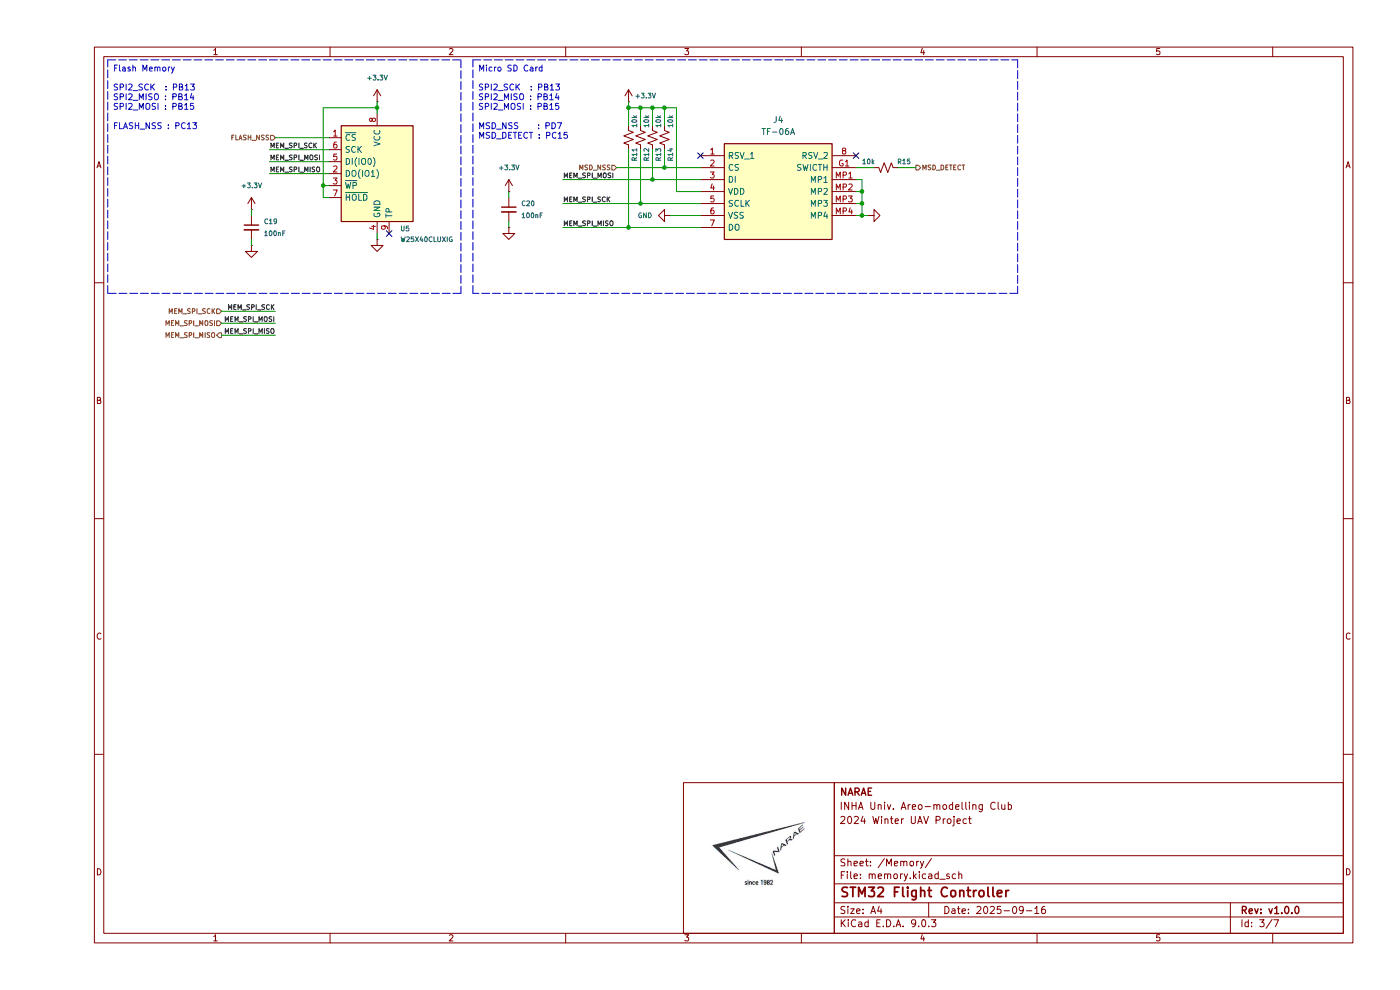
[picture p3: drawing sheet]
(kicad_sch
 (version 20250114)
 (generator "eeschema")
 (generator_version "9.0")
 (paper "A4")
 (title_block
  (title "STM32 Flight Controller")
  (date "2025-09-16")
  (rev "v1.0.0")
  (company "NARAE")
  (comment 1 "INHA Univ. Areo-modelling Club")
  (comment 2 "2024 Winter UAV Project "))
 (lib_symbols
  (symbol "+3.3V_4"
   (power)
   (pin_numbers (hide yes))
   (pin_names
    (offset 0) (hide yes)) (exclude_from_sim no) (in_bom yes) (on_board yes)
   (property "Reference" "#PWR" (at 0 -3.81 0) (effects (font (size 1.27 1.27)) (hide yes)))
   (property "Value" "+3.3V" (at 0 3.556 0) (effects (font (size 1.27 1.27))))
   (property "Footprint" "" (at 0 0 0) (effects (font (size 1.27 1.27)) (hide yes)))
   (property "Datasheet" "" (at 0 0 0) (effects (font (size 1.27 1.27)) (hide yes)))
   (property "Description" "Power symbol creates a global label with name \"+3.3V\"" (at 0 0 0) (effects (font (size 1.27 1.27)) (hide yes)))
   (symbol "+3.3V_4_0_1"
    (polyline (pts (xy -0.762 1.27) (xy 0 2.54)) (stroke (width 0) (type default)) (fill (type none)))
    (polyline (pts (xy 0 2.54) (xy 0.762 1.27)) (stroke (width 0) (type default)) (fill (type none)))
    (polyline (pts (xy 0 0) (xy 0 2.54)) (stroke (width 0) (type default)) (fill (type none))))
   (symbol "+3.3V_4_1_1"
    (pin power_in line (at 0 0 90) (length 0) (name "~" (effects (font (size 1.27 1.27)))) (number "1" (effects (font (size 1.27 1.27))))))
   (embedded_fonts no))
  (symbol "Device:C_Small"
   (pin_numbers (hide yes))
   (pin_names
    (offset 0.254) (hide yes)) (exclude_from_sim no) (in_bom yes) (on_board yes)
   (property "Reference" "C" (at 0.254 1.778 0) (effects (font (size 1.27 1.27)) (justify left)))
   (property "Value" "C_Small" (at 0.254 -2.032 0) (effects (font (size 1.27 1.27)) (justify left)))
   (property "Footprint" "" (at 0 0 0) (effects (font (size 1.27 1.27)) (hide yes)))
   (property "Datasheet" "~" (at 0 0 0) (effects (font (size 1.27 1.27)) (hide yes)))
   (property "Description" "Unpolarized capacitor, small symbol" (at 0 0 0) (effects (font (size 1.27 1.27)) (hide yes)))
   (symbol "C_Small_0_1"
    (polyline (pts (xy -1.524 0.508) (xy 1.524 0.508)) (stroke (width 0.3048) (type default)) (fill (type none)))
    (polyline (pts (xy -1.524 -0.508) (xy 1.524 -0.508)) (stroke (width 0.3302) (type default)) (fill (type none))))
   (symbol "C_Small_1_1"
    (pin passive line (at 0 2.54 270) (length 2.032) (name "~" (effects (font (size 1.27 1.27)))) (number "1" (effects (font (size 1.27 1.27)))))
    (pin passive line (at 0 -2.54 90) (length 2.032) (name "~" (effects (font (size 1.27 1.27)))) (number "2" (effects (font (size 1.27 1.27))))))
   (embedded_fonts no))
  (symbol "Device:R_Small_US"
   (pin_numbers (hide yes))
   (pin_names
    (offset 0.254) (hide yes)) (exclude_from_sim no) (in_bom yes) (on_board yes)
   (property "Reference" "R" (at 0.762 0.508 0) (effects (font (size 1.27 1.27)) (justify left)))
   (property "Value" "R_Small_US" (at 0.762 -1.016 0) (effects (font (size 1.27 1.27)) (justify left)))
   (property "Footprint" "" (at 0 0 0) (effects (font (size 1.27 1.27)) (hide yes)))
   (property "Datasheet" "~" (at 0 0 0) (effects (font (size 1.27 1.27)) (hide yes)))
   (property "Description" "Resistor, small US symbol" (at 0 0 0) (effects (font (size 1.27 1.27)) (hide yes)))
   (symbol "R_Small_US_1_1"
    (polyline (pts (xy 0 1.524) (xy 1.016 1.143) (xy 0 0.762) (xy -1.016 0.381) (xy 0 0)) (stroke (width 0) (type default)) (fill (type none)))
    (polyline (pts (xy 0 0) (xy 1.016 -0.381) (xy 0 -0.762) (xy -1.016 -1.143) (xy 0 -1.524)) (stroke (width 0) (type default)) (fill (type none)))
    (pin passive line (at 0 2.54 270) (length 1.016) (name "~" (effects (font (size 1.27 1.27)))) (number "1" (effects (font (size 1.27 1.27)))))
    (pin passive line (at 0 -2.54 90) (length 1.016) (name "~" (effects (font (size 1.27 1.27)))) (number "2" (effects (font (size 1.27 1.27))))))
   (embedded_fonts no))
  (symbol "GND_2"
   (power)
   (pin_numbers (hide yes))
   (pin_names
    (offset 0) (hide yes)) (exclude_from_sim no) (in_bom yes) (on_board yes)
   (property "Reference" "#PWR" (at 0 -6.35 0) (effects (font (size 1.27 1.27)) (hide yes)))
   (property "Value" "GND" (at 0 -3.81 0) (effects (font (size 1.27 1.27))))
   (property "Footprint" "" (at 0 0 0) (effects (font (size 1.27 1.27)) (hide yes)))
   (property "Datasheet" "" (at 0 0 0) (effects (font (size 1.27 1.27)) (hide yes)))
   (property "Description" "Power symbol creates a global label with name \"GND\" , ground" (at 0 0 0) (effects (font (size 1.27 1.27)) (hide yes)))
   (symbol "GND_2_0_1"
    (polyline (pts (xy 0 0) (xy 0 -1.27) (xy 1.27 -1.27) (xy 0 -2.54) (xy -1.27 -1.27) (xy 0 -1.27)) (stroke (width 0) (type default)) (fill (type none))))
   (symbol "GND_2_1_1"
    (pin power_in line (at 0 0 270) (length 0) (name "~" (effects (font (size 1.27 1.27)))) (number "1" (effects (font (size 1.27 1.27))))))
   (embedded_fonts no))
  (symbol "GND_5"
   (power)
   (pin_numbers (hide yes))
   (pin_names
    (offset 0) (hide yes)) (exclude_from_sim no) (in_bom yes) (on_board yes)
   (property "Reference" "#PWR" (at 0 -6.35 0) (effects (font (size 1.27 1.27)) (hide yes)))
   (property "Value" "GND" (at 0 -3.81 0) (effects (font (size 1.27 1.27))))
   (property "Footprint" "" (at 0 0 0) (effects (font (size 1.27 1.27)) (hide yes)))
   (property "Datasheet" "" (at 0 0 0) (effects (font (size 1.27 1.27)) (hide yes)))
   (property "Description" "Power symbol creates a global label with name \"GND\" , ground" (at 0 0 0) (effects (font (size 1.27 1.27)) (hide yes)))
   (symbol "GND_5_0_1"
    (polyline (pts (xy 0 0) (xy 0 -1.27) (xy 1.27 -1.27) (xy 0 -2.54) (xy -1.27 -1.27) (xy 0 -1.27)) (stroke (width 0) (type default)) (fill (type none))))
   (symbol "GND_5_1_1"
    (pin power_in line (at 0 0 270) (length 0) (name "~" (effects (font (size 1.27 1.27)))) (number "1" (effects (font (size 1.27 1.27))))))
   (embedded_fonts no))
  (symbol "TF-06A:TF-06A" (exclude_from_sim no) (in_bom yes) (on_board yes)
   (property "Reference" "J" (at 29.21 7.62 0) (effects (font (size 1.27 1.27)) (justify left top)))
   (property "Value" "TF-06A" (at 29.21 5.08 0) (effects (font (size 1.27 1.27)) (justify left top)))
   (property "Footprint" "TF06A" (at 29.21 -94.92 0) (effects (font (size 1.27 1.27)) (justify left top) (hide yes)))
   (property "Datasheet" "https://datasheet.lcsc.com/lcsc/2007171934_Korean-Hroparts-Elec-TF-06A_C693844.pdf" (at 29.21 -194.92 0) (effects (font (size 1.27 1.27)) (justify left top) (hide yes)))
   (property "Description" "-40+85 1.5mm Deck MicroSD card (TF card) Pluggable SMD  SD Card Connectors ROHS" (at 0 0 0) (effects (font (size 1.27 1.27)) (hide yes)))
   (property "Height" "1.6" (at 29.21 -394.92 0) (effects (font (size 1.27 1.27)) (justify left top) (hide yes)))
   (property "JAK Electronics Part Number" "" (at 29.21 -494.92 0) (effects (font (size 1.27 1.27)) (justify left top) (hide yes)))
   (property "JAK Electronics Price/Stock" "" (at 29.21 -594.92 0) (effects (font (size 1.27 1.27)) (justify left top) (hide yes)))
   (property "Manufacturer_Name" "Korean Hroparts Elec" (at 29.21 -694.92 0) (effects (font (size 1.27 1.27)) (justify left top) (hide yes)))
   (property "Manufacturer_Part_Number" "TF-06A" (at 29.21 -794.92 0) (effects (font (size 1.27 1.27)) (justify left top) (hide yes)))
   (symbol "TF-06A_1_1"
    (rectangle (start 5.08 2.54) (end 27.94 -17.78) (stroke (width 0.254) (type default)) (fill (type background)))
    (pin passive line (at 0 0 0) (length 5.08) (name "RSV_1" (effects (font (size 1.27 1.27)))) (number "1" (effects (font (size 1.27 1.27)))))
    (pin passive line (at 0 -2.54 0) (length 5.08) (name "CS" (effects (font (size 1.27 1.27)))) (number "2" (effects (font (size 1.27 1.27)))))
    (pin passive line (at 0 -5.08 0) (length 5.08) (name "DI" (effects (font (size 1.27 1.27)))) (number "3" (effects (font (size 1.27 1.27)))))
    (pin passive line (at 0 -7.62 0) (length 5.08) (name "VDD" (effects (font (size 1.27 1.27)))) (number "4" (effects (font (size 1.27 1.27)))))
    (pin passive line (at 0 -10.16 0) (length 5.08) (name "SCLK" (effects (font (size 1.27 1.27)))) (number "5" (effects (font (size 1.27 1.27)))))
    (pin passive line (at 0 -12.7 0) (length 5.08) (name "VSS" (effects (font (size 1.27 1.27)))) (number "6" (effects (font (size 1.27 1.27)))))
    (pin passive line (at 0 -15.24 0) (length 5.08) (name "DO" (effects (font (size 1.27 1.27)))) (number "7" (effects (font (size 1.27 1.27)))))
    (pin passive line (at 33.02 0 180) (length 5.08) (name "RSV_2" (effects (font (size 1.27 1.27)))) (number "8" (effects (font (size 1.27 1.27)))))
    (pin passive line (at 33.02 -2.54 180) (length 5.08) (name "SWICTH" (effects (font (size 1.27 1.27)))) (number "G1" (effects (font (size 1.27 1.27)))))
    (pin passive line (at 33.02 -5.08 180) (length 5.08) (name "MP1" (effects (font (size 1.27 1.27)))) (number "MP1" (effects (font (size 1.27 1.27)))))
    (pin passive line (at 33.02 -7.62 180) (length 5.08) (name "MP2" (effects (font (size 1.27 1.27)))) (number "MP2" (effects (font (size 1.27 1.27)))))
    (pin passive line (at 33.02 -10.16 180) (length 5.08) (name "MP3" (effects (font (size 1.27 1.27)))) (number "MP3" (effects (font (size 1.27 1.27)))))
    (pin passive line (at 33.02 -12.7 180) (length 5.08) (name "MP4" (effects (font (size 1.27 1.27)))) (number "MP4" (effects (font (size 1.27 1.27))))))
   (embedded_fonts no))
  (symbol "W25X40CLUX:W25X40CLUX" (exclude_from_sim no) (in_bom yes) (on_board yes)
   (property "Reference" "U" (at 0 0 0) (effects (font (size 1.27 1.27))))
   (property "Value" "" (at 0 0 0) (effects (font (size 1.27 1.27))))
   (property "Footprint" "W25X40CLUX:USON_LUXIG_TR_HandSolder" (at 0 0 0) (effects (font (size 1.27 1.27)) (hide yes)))
   (property "Datasheet" "" (at 0 0 0) (effects (font (size 1.27 1.27)) (hide yes)))
   (property "Description" "" (at 0 0 0) (effects (font (size 1.27 1.27)) (hide yes)))
   (symbol "W25X40CLUX_0_1"
    (rectangle (start -7.62 10.16) (end 7.62 -10.16) (stroke (width 0.254) (type default)) (fill (type background))))
   (symbol "W25X40CLUX_1_1"
    (pin input line (at -10.16 7.62 0) (length 2.54) (name "~{CS}" (effects (font (size 1.27 1.27)))) (number "1" (effects (font (size 1.27 1.27)))))
    (pin input line (at -10.16 5.08 0) (length 2.54) (name "SCK" (effects (font (size 1.27 1.27)))) (number "6" (effects (font (size 1.27 1.27)))))
    (pin bidirectional line (at -10.16 2.54 0) (length 2.54) (name "DI(IO0)" (effects (font (size 1.27 1.27)))) (number "5" (effects (font (size 1.27 1.27)))))
    (pin bidirectional line (at -10.16 0 0) (length 2.54) (name "DO(IO1)" (effects (font (size 1.27 1.27)))) (number "2" (effects (font (size 1.27 1.27)))))
    (pin bidirectional line (at -10.16 -2.54 0) (length 2.54) (name "~{WP}" (effects (font (size 1.27 1.27)))) (number "3" (effects (font (size 1.27 1.27)))))
    (pin bidirectional line (at -10.16 -5.08 0) (length 2.54) (name "~{HOLD}" (effects (font (size 1.27 1.27)))) (number "7" (effects (font (size 1.27 1.27)))))
    (pin power_in line (at 0 12.7 270) (length 2.54) (name "VCC" (effects (font (size 1.27 1.27)))) (number "8" (effects (font (size 1.27 1.27)))))
    (pin power_in line (at 0 -12.7 90) (length 2.54) (name "GND" (effects (font (size 1.27 1.27)))) (number "4" (effects (font (size 1.27 1.27)))))
    (pin power_in line (at 2.54 -12.7 90) (length 2.54) (name "TP" (effects (font (size 1.27 1.27)))) (number "9" (effects (font (size 1.27 1.27))))))
   (embedded_fonts no))
  (symbol "power:+3.3V"
   (power)
   (pin_numbers (hide yes))
   (pin_names
    (offset 0) (hide yes)) (exclude_from_sim no) (in_bom yes) (on_board yes)
   (property "Reference" "#PWR" (at 0 -3.81 0) (effects (font (size 1.27 1.27)) (hide yes)))
   (property "Value" "+3.3V" (at 0 3.556 0) (effects (font (size 1.27 1.27))))
   (property "Footprint" "" (at 0 0 0) (effects (font (size 1.27 1.27)) (hide yes)))
   (property "Datasheet" "" (at 0 0 0) (effects (font (size 1.27 1.27)) (hide yes)))
   (property "Description" "Power symbol creates a global label with name \"+3.3V\"" (at 0 0 0) (effects (font (size 1.27 1.27)) (hide yes)))
   (symbol "+3.3V_0_1"
    (polyline (pts (xy -0.762 1.27) (xy 0 2.54)) (stroke (width 0) (type default)) (fill (type none)))
    (polyline (pts (xy 0 2.54) (xy 0.762 1.27)) (stroke (width 0) (type default)) (fill (type none)))
    (polyline (pts (xy 0 0) (xy 0 2.54)) (stroke (width 0) (type default)) (fill (type none))))
   (symbol "+3.3V_1_1"
    (pin power_in line (at 0 0 90) (length 0) (name "~" (effects (font (size 1.27 1.27)))) (number "1" (effects (font (size 1.27 1.27))))))
   (embedded_fonts no))
  (symbol "power:GND"
   (power)
   (pin_numbers (hide yes))
   (pin_names
    (offset 0) (hide yes)) (exclude_from_sim no) (in_bom yes) (on_board yes)
   (property "Reference" "#PWR" (at 0 -6.35 0) (effects (font (size 1.27 1.27)) (hide yes)))
   (property "Value" "GND" (at 0 -3.81 0) (effects (font (size 1.27 1.27))))
   (property "Footprint" "" (at 0 0 0) (effects (font (size 1.27 1.27)) (hide yes)))
   (property "Datasheet" "" (at 0 0 0) (effects (font (size 1.27 1.27)) (hide yes)))
   (property "Description" "Power symbol creates a global label with name \"GND\" , ground" (at 0 0 0) (effects (font (size 1.27 1.27)) (hide yes)))
   (symbol "GND_0_1"
    (polyline (pts (xy 0 0) (xy 0 -1.27) (xy 1.27 -1.27) (xy 0 -2.54) (xy -1.27 -1.27) (xy 0 -1.27)) (stroke (width 0) (type default)) (fill (type none))))
   (symbol "GND_1_1"
    (pin power_in line (at 0 0 270) (length 0) (name "~" (effects (font (size 1.27 1.27)))) (number "1" (effects (font (size 1.27 1.27))))))
   (embedded_fonts no)))
 (rectangle
  (start 22.86 12.7)
  (end 97.79 62.23)
  (stroke (width 0) (type dash))
  (fill (type none)))
 (rectangle
  (start 100.33 12.7)
  (end 215.9 62.23)
  (stroke (width 0) (type dash))
  (fill (type none)))
 (text "Micro SD Card"
  (exclude_from_sim no)
  (at 101.346 15.494 0)
  (effects (font (size 1.27 1.27)) (justify left bottom)))
 (text "SPI2_SCK  : PB13\nSPI2_MISO : PB14\nSPI2_MOSI : PB15\n\nFLASH_NSS : PC13"
  (exclude_from_sim no)
  (at 23.876 18.034 0)
  (effects (font (size 1.27 1.27)) (justify left top)))
 (text "Flash Memory"
  (exclude_from_sim no)
  (at 23.876 15.494 0)
  (effects (font (size 1.27 1.27)) (justify left bottom)))
 (text "SPI2_SCK  : PB13\nSPI2_MISO : PB14\nSPI2_MOSI : PB15\n\nMSD_NSS    : PD7\nMSD_DETECT : PC15"
  (exclude_from_sim no)
  (at 101.346 18.034 0)
  (effects (font (size 1.27 1.27)) (justify left top)))
 (junction
  (at 80.01 22.86)
  (diameter 0)
  (color 0 0 0 0))
 (junction
  (at 135.89 43.18)
  (diameter 0)
  (color 0 0 0 0))
 (junction
  (at 138.43 38.1)
  (diameter 0)
  (color 0 0 0 0))
 (junction
  (at 133.35 22.86)
  (diameter 0)
  (color 0 0 0 0))
 (junction
  (at 182.88 43.18)
  (diameter 0)
  (color 0 0 0 0))
 (junction
  (at 140.97 35.56)
  (diameter 0)
  (color 0 0 0 0))
 (junction
  (at 138.43 22.86)
  (diameter 0)
  (color 0 0 0 0))
 (junction
  (at 182.88 40.64)
  (diameter 0)
  (color 0 0 0 0))
 (junction
  (at 135.89 22.86)
  (diameter 0)
  (color 0 0 0 0))
 (junction
  (at 133.35 48.26)
  (diameter 0)
  (color 0 0 0 0))
 (junction
  (at 140.97 22.86)
  (diameter 0)
  (color 0 0 0 0))
 (junction
  (at 68.58 39.37)
  (diameter 0)
  (color 0 0 0 0))
 (junction
  (at 182.88 45.72)
  (diameter 0)
  (color 0 0 0 0))
 (no_connect
  (at 148.59 33.02))
 (no_connect
  (at 82.55 49.53))
 (no_connect
  (at 181.61 33.02))
 (wire
  (pts (xy 182.88 38.1) (xy 182.88 40.64))
  (stroke (width 0) (type default)))
 (wire
  (pts (xy 133.35 22.86) (xy 133.35 26.67))
  (stroke (width 0) (type default)))
 (wire
  (pts (xy 181.61 43.18) (xy 182.88 43.18))
  (stroke (width 0) (type default)))
 (wire
  (pts (xy 133.35 48.26) (xy 148.59 48.26))
  (stroke (width 0) (type default)))
 (wire
  (pts (xy 138.43 22.86) (xy 140.97 22.86))
  (stroke (width 0) (type default)))
 (wire
  (pts (xy 46.99 66.04) (xy 58.42 66.04))
  (stroke (width 0) (type default)))
 (wire
  (pts (xy 138.43 38.1) (xy 148.59 38.1))
  (stroke (width 0) (type default)))
 (wire
  (pts (xy 68.58 22.86) (xy 80.01 22.86))
  (stroke (width 0) (type default)))
 (wire
  (pts (xy 142.24 45.72) (xy 148.59 45.72))
  (stroke (width 0) (type default)))
 (wire
  (pts (xy 143.51 40.64) (xy 143.51 22.86))
  (stroke (width 0) (type default)))
 (wire
  (pts (xy 182.88 43.18) (xy 182.88 45.72))
  (stroke (width 0) (type default)))
 (wire
  (pts (xy 140.97 35.56) (xy 148.59 35.56))
  (stroke (width 0) (type default)))
 (wire
  (pts (xy 119.38 38.1) (xy 138.43 38.1))
  (stroke (width 0) (type default)))
 (wire
  (pts (xy 119.38 48.26) (xy 133.35 48.26))
  (stroke (width 0) (type default)))
 (wire
  (pts (xy 181.61 45.72) (xy 182.88 45.72))
  (stroke (width 0) (type default)))
 (wire
  (pts (xy 130.81 35.56) (xy 140.97 35.56))
  (stroke (width 0) (type default)))
 (wire
  (pts (xy 58.42 29.21) (xy 69.85 29.21))
  (stroke (width 0) (type default)))
 (wire
  (pts (xy 68.58 22.86) (xy 68.58 39.37))
  (stroke (width 0) (type default)))
 (wire
  (pts (xy 57.15 36.83) (xy 69.85 36.83))
  (stroke (width 0) (type default)))
 (wire
  (pts (xy 107.95 46.99) (xy 107.95 48.26))
  (stroke (width 0) (type default)))
 (wire
  (pts (xy 80.01 21.59) (xy 80.01 22.86))
  (stroke (width 0) (type default)))
 (wire
  (pts (xy 135.89 43.18) (xy 148.59 43.18))
  (stroke (width 0) (type default)))
 (wire
  (pts (xy 68.58 41.91) (xy 68.58 39.37))
  (stroke (width 0) (type default)))
 (wire
  (pts (xy 133.35 31.75) (xy 133.35 48.26))
  (stroke (width 0) (type default)))
 (wire
  (pts (xy 140.97 22.86) (xy 143.51 22.86))
  (stroke (width 0) (type default)))
 (wire
  (pts (xy 138.43 22.86) (xy 138.43 26.67))
  (stroke (width 0) (type default)))
 (wire
  (pts (xy 181.61 40.64) (xy 182.88 40.64))
  (stroke (width 0) (type default)))
 (wire
  (pts (xy 135.89 22.86) (xy 135.89 26.67))
  (stroke (width 0) (type default)))
 (wire
  (pts (xy 69.85 39.37) (xy 68.58 39.37))
  (stroke (width 0) (type default)))
 (wire
  (pts (xy 181.61 38.1) (xy 182.88 38.1))
  (stroke (width 0) (type default)))
 (wire
  (pts (xy 190.5 35.56) (xy 194.31 35.56))
  (stroke (width 0) (type default)))
 (wire
  (pts (xy 135.89 22.86) (xy 138.43 22.86))
  (stroke (width 0) (type default)))
 (wire
  (pts (xy 182.88 45.72) (xy 184.15 45.72))
  (stroke (width 0) (type default)))
 (wire
  (pts (xy 138.43 31.75) (xy 138.43 38.1))
  (stroke (width 0) (type default)))
 (wire
  (pts (xy 69.85 41.91) (xy 68.58 41.91))
  (stroke (width 0) (type default)))
 (wire
  (pts (xy 53.34 50.8) (xy 53.34 52.07))
  (stroke (width 0) (type default)))
 (wire
  (pts (xy 57.15 34.29) (xy 69.85 34.29))
  (stroke (width 0) (type default)))
 (wire
  (pts (xy 80.01 49.53) (xy 80.01 50.8))
  (stroke (width 0) (type default)))
 (wire
  (pts (xy 133.35 22.86) (xy 135.89 22.86))
  (stroke (width 0) (type default)))
 (wire
  (pts (xy 133.35 21.59) (xy 133.35 22.86))
  (stroke (width 0) (type default)))
 (wire
  (pts (xy 140.97 31.75) (xy 140.97 35.56))
  (stroke (width 0) (type default)))
 (wire
  (pts (xy 185.42 35.56) (xy 181.61 35.56))
  (stroke (width 0) (type default)))
 (wire
  (pts (xy 107.95 41.91) (xy 107.95 40.64))
  (stroke (width 0) (type default)))
 (wire
  (pts (xy 182.88 40.64) (xy 182.88 43.18))
  (stroke (width 0) (type default)))
 (wire
  (pts (xy 46.99 68.58) (xy 58.42 68.58))
  (stroke (width 0) (type default)))
 (wire
  (pts (xy 119.38 43.18) (xy 135.89 43.18))
  (stroke (width 0) (type default)))
 (wire
  (pts (xy 148.59 40.64) (xy 143.51 40.64))
  (stroke (width 0) (type default)))
 (wire
  (pts (xy 46.99 71.12) (xy 58.42 71.12))
  (stroke (width 0) (type default)))
 (wire
  (pts (xy 57.15 31.75) (xy 69.85 31.75))
  (stroke (width 0) (type default)))
 (wire
  (pts (xy 53.34 45.72) (xy 53.34 44.45))
  (stroke (width 0) (type default)))
 (wire
  (pts (xy 80.01 22.86) (xy 80.01 24.13))
  (stroke (width 0) (type default)))
 (wire
  (pts (xy 135.89 31.75) (xy 135.89 43.18))
  (stroke (width 0) (type default)))
 (wire
  (pts (xy 140.97 22.86) (xy 140.97 26.67))
  (stroke (width 0) (type default)))
 (label "MEM_SPI_MISO"
  (at 57.15 36.83 0)
  (effects (font (size 1 1)) (justify left bottom)))
 (label "MEM_SPI_SCK"
  (at 119.38 43.18 0)
  (effects (font (size 1 1)) (justify left bottom)))
 (label "MEM_SPI_MOSI"
  (at 119.38 38.1 0)
  (effects (font (size 1 1)) (justify left bottom)))
 (label "MEM_SPI_SCK"
  (at 57.15 31.75 0)
  (effects (font (size 1 1)) (justify left bottom)))
 (label "MEM_SPI_SCK"
  (at 58.42 66.04 180)
  (effects (font (size 1 1)) (justify right bottom)))
 (label "MEM_SPI_MOSI"
  (at 57.15 34.29 0)
  (effects (font (size 1 1)) (justify left bottom)))
 (label "MEM_SPI_MISO"
  (at 58.42 71.12 180)
  (effects (font (size 1 1)) (justify right bottom)))
 (label "MEM_SPI_MOSI"
  (at 58.42 68.58 180)
  (effects (font (size 1 1)) (justify right bottom)))
 (label "MEM_SPI_MISO"
  (at 119.38 48.26 0)
  (effects (font (size 1 1)) (justify left bottom)))
 (hierarchical_label "MEM_SPI_MOSI"
  (shape input)
  (at 46.99 68.58 180)
  (effects (font (size 1 1)) (justify right)))
 (hierarchical_label "MEM_SPI_MISO"
  (shape output)
  (at 46.99 71.12 180)
  (effects (font (size 1 1)) (justify right)))
 (hierarchical_label "MSD_DETECT"
  (shape output)
  (at 194.31 35.56 0)
  (effects (font (size 1 1)) (justify left)))
 (hierarchical_label "MEM_SPI_SCK"
  (shape input)
  (at 46.99 66.04 180)
  (effects (font (size 1 1)) (justify right)))
 (hierarchical_label "MSD_NSS"
  (shape input)
  (at 130.81 35.56 180)
  (effects (font (size 1 1)) (justify right)))
 (hierarchical_label "FLASH_NSS"
  (shape input)
  (at 58.42 29.21 180)
  (effects (font (size 1 1)) (justify right)))
 (symbol
  (lib_id "Device:R_Small_US")
  (at 138.43 29.21 0)
  (unit 1)
  (exclude_from_sim no)
  (in_bom yes)
  (on_board yes)
  (dnp no)
  (property "Reference" "R13" (at 139.7 31.242 90) (effects (font (size 1 1)) (justify right)))
  (property "Value" "10k" (at 139.7 27.178 90) (effects (font (size 1 1)) (justify left)))
  (property "Footprint" "Resistor_SMD:R_0402_1005Metric" (at 138.43 29.21 0) (effects (font (size 1.27 1.27)) (hide yes)))
  (property "Datasheet" "~" (at 138.43 29.21 0) (effects (font (size 1.27 1.27)) (hide yes)))
  (property "Description" "Resistor, small US symbol" (at 138.43 29.21 0) (effects (font (size 1.27 1.27)) (hide yes)))
  (property "Availability" "" (at 138.43 29.21 0) (effects (font (size 1.27 1.27)) (hide yes)))
  (property "Check_prices" "" (at 138.43 29.21 0) (effects (font (size 1.27 1.27)) (hide yes)))
  (property "Description_1" "" (at 138.43 29.21 0) (effects (font (size 1.27 1.27)) (hide yes)))
  (property "MF" "" (at 138.43 29.21 0) (effects (font (size 1.27 1.27)) (hide yes)))
  (property "MP" "" (at 138.43 29.21 0) (effects (font (size 1.27 1.27)) (hide yes)))
  (property "Package" "" (at 138.43 29.21 0) (effects (font (size 1.27 1.27)) (hide yes)))
  (property "Price" "" (at 138.43 29.21 0) (effects (font (size 1.27 1.27)) (hide yes)))
  (property "SnapEDA_Link" "" (at 138.43 29.21 0) (effects (font (size 1.27 1.27)) (hide yes)))
  (property "Sim.Device" "" (at 138.43 29.21 0) (effects (font (size 1.27 1.27)) (hide yes)))
  (property "Sim.Pins" "" (at 138.43 29.21 0) (effects (font (size 1.27 1.27)) (hide yes)))
  (property "LCSC" "C25531" (at 138.43 29.21 0) (effects (font (size 1.27 1.27)) (hide yes)))
  (property "JLC" "" (at 138.43 29.21 0) (effects (font (size 1.27 1.27)) (hide yes)))
  (pin "1")
  (pin "2"))
 (symbol
  (lib_id "power:+3.3V")
  (at 53.34 44.45 0)
  (unit 1)
  (exclude_from_sim no)
  (in_bom yes)
  (on_board yes)
  (dnp no)
  (fields_autoplaced yes)
  (property "Reference" "#PWR042" (at 53.34 48.26 0) (effects (font (size 1.27 1.27)) (hide yes)))
  (property "Value" "+3.3V" (at 53.34 39.37 0) (effects (font (size 1 1))))
  (property "Footprint" "" (at 53.34 44.45 0) (effects (font (size 1.27 1.27)) (hide yes)))
  (property "Datasheet" "" (at 53.34 44.45 0) (effects (font (size 1.27 1.27)) (hide yes)))
  (property "Description" "Power symbol creates a global label with name \"+3.3V\"" (at 53.34 44.45 0) (effects (font (size 1.27 1.27)) (hide yes)))
  (pin "1"))
 (symbol
  (lib_id "Device:R_Small_US")
  (at 187.96 35.56 270)
  (mirror x)
  (unit 1)
  (exclude_from_sim no)
  (in_bom yes)
  (on_board yes)
  (dnp no)
  (property "Reference" "R15" (at 190.246 34.29 90) (effects (font (size 1 1)) (justify left)))
  (property "Value" "10k" (at 185.674 34.29 90) (effects (font (size 1 1)) (justify right)))
  (property "Footprint" "Resistor_SMD:R_0402_1005Metric" (at 187.96 35.56 0) (effects (font (size 1.27 1.27)) (hide yes)))
  (property "Datasheet" "~" (at 187.96 35.56 0) (effects (font (size 1.27 1.27)) (hide yes)))
  (property "Description" "Resistor, small US symbol" (at 187.96 35.56 0) (effects (font (size 1.27 1.27)) (hide yes)))
  (property "Availability" "" (at 187.96 35.56 0) (effects (font (size 1.27 1.27)) (hide yes)))
  (property "Check_prices" "" (at 187.96 35.56 0) (effects (font (size 1.27 1.27)) (hide yes)))
  (property "Description_1" "" (at 187.96 35.56 0) (effects (font (size 1.27 1.27)) (hide yes)))
  (property "MF" "" (at 187.96 35.56 0) (effects (font (size 1.27 1.27)) (hide yes)))
  (property "MP" "" (at 187.96 35.56 0) (effects (font (size 1.27 1.27)) (hide yes)))
  (property "Package" "" (at 187.96 35.56 0) (effects (font (size 1.27 1.27)) (hide yes)))
  (property "Price" "" (at 187.96 35.56 0) (effects (font (size 1.27 1.27)) (hide yes)))
  (property "SnapEDA_Link" "" (at 187.96 35.56 0) (effects (font (size 1.27 1.27)) (hide yes)))
  (property "Sim.Device" "" (at 187.96 35.56 0) (effects (font (size 1.27 1.27)) (hide yes)))
  (property "Sim.Pins" "" (at 187.96 35.56 0) (effects (font (size 1.27 1.27)) (hide yes)))
  (property "LCSC" "C25531" (at 187.96 35.56 0) (effects (font (size 1.27 1.27)) (hide yes)))
  (property "JLC" "" (at 187.96 35.56 0) (effects (font (size 1.27 1.27)) (hide yes)))
  (pin "1")
  (pin "2"))
 (symbol
  (lib_id "power:GND")
  (at 107.95 48.26 0)
  (unit 1)
  (exclude_from_sim no)
  (in_bom yes)
  (on_board yes)
  (dnp no)
  (fields_autoplaced yes)
  (property "Reference" "#PWR047" (at 107.95 54.61 0) (effects (font (size 1.27 1.27)) (hide yes)))
  (property "Value" "GND" (at 107.95 53.34 0) (effects (font (size 1.27 1.27)) (hide yes)))
  (property "Footprint" "" (at 107.95 48.26 0) (effects (font (size 1.27 1.27)) (hide yes)))
  (property "Datasheet" "" (at 107.95 48.26 0) (effects (font (size 1.27 1.27)) (hide yes)))
  (property "Description" "Power symbol creates a global label with name \"GND\" , ground" (at 107.95 48.26 0) (effects (font (size 1.27 1.27)) (hide yes)))
  (pin "1"))
 (symbol
  (lib_id "power:GND")
  (at 53.34 52.07 0)
  (unit 1)
  (exclude_from_sim no)
  (in_bom yes)
  (on_board yes)
  (dnp no)
  (fields_autoplaced yes)
  (property "Reference" "#PWR043" (at 53.34 58.42 0) (effects (font (size 1.27 1.27)) (hide yes)))
  (property "Value" "GND" (at 53.34 57.15 0) (effects (font (size 1.27 1.27)) (hide yes)))
  (property "Footprint" "" (at 53.34 52.07 0) (effects (font (size 1.27 1.27)) (hide yes)))
  (property "Datasheet" "" (at 53.34 52.07 0) (effects (font (size 1.27 1.27)) (hide yes)))
  (property "Description" "Power symbol creates a global label with name \"GND\" , ground" (at 53.34 52.07 0) (effects (font (size 1.27 1.27)) (hide yes)))
  (pin "1"))
 (symbol
  (lib_name "GND_2")
  (lib_id "power:GND")
  (at 184.15 45.72 90)
  (unit 1)
  (exclude_from_sim no)
  (in_bom yes)
  (on_board yes)
  (dnp no)
  (fields_autoplaced yes)
  (property "Reference" "#PWR050" (at 190.5 45.72 0) (effects (font (size 1.27 1.27)) (hide yes)))
  (property "Value" "GND" (at 187.96 45.72 90) (effects (font (size 1.27 1.27)) (justify right) (hide yes)))
  (property "Footprint" "" (at 184.15 45.72 0) (effects (font (size 1.27 1.27)) (hide yes)))
  (property "Datasheet" "" (at 184.15 45.72 0) (effects (font (size 1.27 1.27)) (hide yes)))
  (property "Description" "Power symbol creates a global label with name \"GND\" , ground" (at 184.15 45.72 0) (effects (font (size 1.27 1.27)) (hide yes)))
  (pin "1"))
 (symbol
  (lib_id "Device:R_Small_US")
  (at 135.89 29.21 0)
  (unit 1)
  (exclude_from_sim no)
  (in_bom yes)
  (on_board yes)
  (dnp no)
  (property "Reference" "R12" (at 137.16 31.242 90) (effects (font (size 1 1)) (justify right)))
  (property "Value" "10k" (at 137.16 27.178 90) (effects (font (size 1 1)) (justify left)))
  (property "Footprint" "Resistor_SMD:R_0402_1005Metric" (at 135.89 29.21 0) (effects (font (size 1.27 1.27)) (hide yes)))
  (property "Datasheet" "~" (at 135.89 29.21 0) (effects (font (size 1.27 1.27)) (hide yes)))
  (property "Description" "Resistor, small US symbol" (at 135.89 29.21 0) (effects (font (size 1.27 1.27)) (hide yes)))
  (property "Availability" "" (at 135.89 29.21 0) (effects (font (size 1.27 1.27)) (hide yes)))
  (property "Check_prices" "" (at 135.89 29.21 0) (effects (font (size 1.27 1.27)) (hide yes)))
  (property "Description_1" "" (at 135.89 29.21 0) (effects (font (size 1.27 1.27)) (hide yes)))
  (property "MF" "" (at 135.89 29.21 0) (effects (font (size 1.27 1.27)) (hide yes)))
  (property "MP" "" (at 135.89 29.21 0) (effects (font (size 1.27 1.27)) (hide yes)))
  (property "Package" "" (at 135.89 29.21 0) (effects (font (size 1.27 1.27)) (hide yes)))
  (property "Price" "" (at 135.89 29.21 0) (effects (font (size 1.27 1.27)) (hide yes)))
  (property "SnapEDA_Link" "" (at 135.89 29.21 0) (effects (font (size 1.27 1.27)) (hide yes)))
  (property "Sim.Device" "" (at 135.89 29.21 0) (effects (font (size 1.27 1.27)) (hide yes)))
  (property "Sim.Pins" "" (at 135.89 29.21 0) (effects (font (size 1.27 1.27)) (hide yes)))
  (property "LCSC" "C25531" (at 135.89 29.21 0) (effects (font (size 1.27 1.27)) (hide yes)))
  (property "JLC" "" (at 135.89 29.21 0) (effects (font (size 1.27 1.27)) (hide yes)))
  (pin "1")
  (pin "2"))
 (symbol
  (lib_id "Device:R_Small_US")
  (at 133.35 29.21 0)
  (unit 1)
  (exclude_from_sim no)
  (in_bom yes)
  (on_board yes)
  (dnp no)
  (property "Reference" "R11" (at 134.62 31.242 90) (effects (font (size 1 1)) (justify right)))
  (property "Value" "10k" (at 134.62 27.178 90) (effects (font (size 1 1)) (justify left)))
  (property "Footprint" "Resistor_SMD:R_0402_1005Metric" (at 133.35 29.21 0) (effects (font (size 1.27 1.27)) (hide yes)))
  (property "Datasheet" "~" (at 133.35 29.21 0) (effects (font (size 1.27 1.27)) (hide yes)))
  (property "Description" "Resistor, small US symbol" (at 133.35 29.21 0) (effects (font (size 1.27 1.27)) (hide yes)))
  (property "Availability" "" (at 133.35 29.21 0) (effects (font (size 1.27 1.27)) (hide yes)))
  (property "Check_prices" "" (at 133.35 29.21 0) (effects (font (size 1.27 1.27)) (hide yes)))
  (property "Description_1" "" (at 133.35 29.21 0) (effects (font (size 1.27 1.27)) (hide yes)))
  (property "MF" "" (at 133.35 29.21 0) (effects (font (size 1.27 1.27)) (hide yes)))
  (property "MP" "" (at 133.35 29.21 0) (effects (font (size 1.27 1.27)) (hide yes)))
  (property "Package" "" (at 133.35 29.21 0) (effects (font (size 1.27 1.27)) (hide yes)))
  (property "Price" "" (at 133.35 29.21 0) (effects (font (size 1.27 1.27)) (hide yes)))
  (property "SnapEDA_Link" "" (at 133.35 29.21 0) (effects (font (size 1.27 1.27)) (hide yes)))
  (property "Sim.Device" "" (at 133.35 29.21 0) (effects (font (size 1.27 1.27)) (hide yes)))
  (property "Sim.Pins" "" (at 133.35 29.21 0) (effects (font (size 1.27 1.27)) (hide yes)))
  (property "LCSC" "C25531" (at 133.35 29.21 0) (effects (font (size 1.27 1.27)) (hide yes)))
  (property "JLC" "" (at 133.35 29.21 0) (effects (font (size 1.27 1.27)) (hide yes)))
  (pin "1")
  (pin "2"))
 (symbol
  (lib_id "TF-06A:TF-06A")
  (at 148.59 33.02 0)
  (unit 1)
  (exclude_from_sim no)
  (in_bom yes)
  (on_board yes)
  (dnp no)
  (fields_autoplaced yes)
  (property "Reference" "J4" (at 165.1 25.4 0) (effects (font (size 1.27 1.27))))
  (property "Value" "TF-06A" (at 165.1 27.94 0) (effects (font (size 1.27 1.27))))
  (property "Footprint" "TF06A" (at 177.8 127.94 0) (effects (font (size 1.27 1.27)) (justify left top) (hide yes)))
  (property "Datasheet" "https://datasheet.lcsc.com/lcsc/2007171934_Korean-Hroparts-Elec-TF-06A_C693844.pdf" (at 177.8 227.94 0) (effects (font (size 1.27 1.27)) (justify left top) (hide yes)))
  (property "Description" "-40+85 1.5mm Deck MicroSD card (TF card) Pluggable SMD  SD Card Connectors ROHS" (at 148.59 33.02 0) (effects (font (size 1.27 1.27)) (hide yes)))
  (property "Height" "1.6" (at 177.8 427.94 0) (effects (font (size 1.27 1.27)) (justify left top) (hide yes)))
  (property "JAK Electronics Part Number" "" (at 177.8 527.94 0) (effects (font (size 1.27 1.27)) (justify left top) (hide yes)))
  (property "JAK Electronics Price/Stock" "" (at 177.8 627.94 0) (effects (font (size 1.27 1.27)) (justify left top) (hide yes)))
  (property "Manufacturer_Name" "Korean Hroparts Elec" (at 177.8 727.94 0) (effects (font (size 1.27 1.27)) (justify left top) (hide yes)))
  (property "Manufacturer_Part_Number" "TF-06A" (at 177.8 827.94 0) (effects (font (size 1.27 1.27)) (justify left top) (hide yes)))
  (property "LCSC" "C693844" (at 148.59 33.02 0) (effects (font (size 1.27 1.27)) (hide yes)))
  (pin "MP3")
  (pin "MP2")
  (pin "6")
  (pin "8")
  (pin "MP4")
  (pin "G1")
  (pin "MP1")
  (pin "1")
  (pin "7")
  (pin "4")
  (pin "3")
  (pin "2")
  (pin "5"))
 (symbol
  (lib_id "power:+3.3V")
  (at 80.01 21.59 0)
  (unit 1)
  (exclude_from_sim no)
  (in_bom yes)
  (on_board yes)
  (dnp no)
  (fields_autoplaced yes)
  (property "Reference" "#PWR044" (at 80.01 25.4 0) (effects (font (size 1.27 1.27)) (hide yes)))
  (property "Value" "+3.3V" (at 80.01 16.51 0) (effects (font (size 1 1))))
  (property "Footprint" "" (at 80.01 21.59 0) (effects (font (size 1.27 1.27)) (hide yes)))
  (property "Datasheet" "" (at 80.01 21.59 0) (effects (font (size 1.27 1.27)) (hide yes)))
  (property "Description" "Power symbol creates a global label with name \"+3.3V\"" (at 80.01 21.59 0) (effects (font (size 1.27 1.27)) (hide yes)))
  (pin "1"))
 (symbol
  (lib_name "GND_5")
  (lib_id "power:GND")
  (at 142.24 45.72 270)
  (unit 1)
  (exclude_from_sim no)
  (in_bom yes)
  (on_board yes)
  (dnp no)
  (fields_autoplaced yes)
  (property "Reference" "#PWR049" (at 135.89 45.72 0) (effects (font (size 1.27 1.27)) (hide yes)))
  (property "Value" "GND" (at 138.43 45.72 90) (effects (font (size 1 1)) (justify right)))
  (property "Footprint" "" (at 142.24 45.72 0) (effects (font (size 1.27 1.27)) (hide yes)))
  (property "Datasheet" "" (at 142.24 45.72 0) (effects (font (size 1.27 1.27)) (hide yes)))
  (property "Description" "Power symbol creates a global label with name \"GND\" , ground" (at 142.24 45.72 0) (effects (font (size 1.27 1.27)) (hide yes)))
  (pin "1"))
 (symbol
  (lib_id "Device:C_Small")
  (at 53.34 48.26 0)
  (unit 1)
  (exclude_from_sim no)
  (in_bom yes)
  (on_board yes)
  (dnp no)
  (property "Reference" "C19" (at 55.88 46.99 0) (effects (font (size 1 1)) (justify left)))
  (property "Value" "100nF" (at 55.88 49.53 0) (effects (font (size 1 1)) (justify left)))
  (property "Footprint" "Capacitor_SMD:C_0402_1005Metric" (at 53.34 48.26 0) (effects (font (size 1.27 1.27)) (hide yes)))
  (property "Datasheet" "~" (at 53.34 48.26 0) (effects (font (size 1.27 1.27)) (hide yes)))
  (property "Description" "" (at 53.34 48.26 0) (effects (font (size 1.27 1.27)) (hide yes)))
  (property "Availability" "" (at 53.34 48.26 0) (effects (font (size 1.27 1.27)) (hide yes)))
  (property "Check_prices" "" (at 53.34 48.26 0) (effects (font (size 1.27 1.27)) (hide yes)))
  (property "Description_1" "" (at 53.34 48.26 0) (effects (font (size 1.27 1.27)) (hide yes)))
  (property "MF" "" (at 53.34 48.26 0) (effects (font (size 1.27 1.27)) (hide yes)))
  (property "MP" "" (at 53.34 48.26 0) (effects (font (size 1.27 1.27)) (hide yes)))
  (property "Package" "" (at 53.34 48.26 0) (effects (font (size 1.27 1.27)) (hide yes)))
  (property "Price" "" (at 53.34 48.26 0) (effects (font (size 1.27 1.27)) (hide yes)))
  (property "SnapEDA_Link" "" (at 53.34 48.26 0) (effects (font (size 1.27 1.27)) (hide yes)))
  (property "Sim.Device" "" (at 53.34 48.26 0) (effects (font (size 1.27 1.27)) (hide yes)))
  (property "Sim.Pins" "" (at 53.34 48.26 0) (effects (font (size 1.27 1.27)) (hide yes)))
  (property "LCSC" "C1525" (at 53.34 48.26 0) (effects (font (size 1.27 1.27)) (hide yes)))
  (property "JLC" "" (at 53.34 48.26 0) (effects (font (size 1.27 1.27)) (hide yes)))
  (pin "1")
  (pin "2"))
 (symbol
  (lib_id "Device:C_Small")
  (at 107.95 44.45 0)
  (unit 1)
  (exclude_from_sim no)
  (in_bom yes)
  (on_board yes)
  (dnp no)
  (property "Reference" "C20" (at 110.49 43.18 0) (effects (font (size 1 1)) (justify left)))
  (property "Value" "100nF" (at 110.49 45.72 0) (effects (font (size 1 1)) (justify left)))
  (property "Footprint" "Capacitor_SMD:C_0402_1005Metric" (at 107.95 44.45 0) (effects (font (size 1.27 1.27)) (hide yes)))
  (property "Datasheet" "~" (at 107.95 44.45 0) (effects (font (size 1.27 1.27)) (hide yes)))
  (property "Description" "" (at 107.95 44.45 0) (effects (font (size 1.27 1.27)) (hide yes)))
  (property "Availability" "" (at 107.95 44.45 0) (effects (font (size 1.27 1.27)) (hide yes)))
  (property "Check_prices" "" (at 107.95 44.45 0) (effects (font (size 1.27 1.27)) (hide yes)))
  (property "Description_1" "" (at 107.95 44.45 0) (effects (font (size 1.27 1.27)) (hide yes)))
  (property "MF" "" (at 107.95 44.45 0) (effects (font (size 1.27 1.27)) (hide yes)))
  (property "MP" "" (at 107.95 44.45 0) (effects (font (size 1.27 1.27)) (hide yes)))
  (property "Package" "" (at 107.95 44.45 0) (effects (font (size 1.27 1.27)) (hide yes)))
  (property "Price" "" (at 107.95 44.45 0) (effects (font (size 1.27 1.27)) (hide yes)))
  (property "SnapEDA_Link" "" (at 107.95 44.45 0) (effects (font (size 1.27 1.27)) (hide yes)))
  (property "Sim.Device" "" (at 107.95 44.45 0) (effects (font (size 1.27 1.27)) (hide yes)))
  (property "Sim.Pins" "" (at 107.95 44.45 0) (effects (font (size 1.27 1.27)) (hide yes)))
  (property "LCSC" "C1525" (at 107.95 44.45 0) (effects (font (size 1.27 1.27)) (hide yes)))
  (property "JLC" "" (at 107.95 44.45 0) (effects (font (size 1.27 1.27)) (hide yes)))
  (pin "1")
  (pin "2"))
 (symbol
  (lib_id "Device:R_Small_US")
  (at 140.97 29.21 0)
  (unit 1)
  (exclude_from_sim no)
  (in_bom yes)
  (on_board yes)
  (dnp no)
  (property "Reference" "R14" (at 142.24 31.242 90) (effects (font (size 1 1)) (justify right)))
  (property "Value" "10k" (at 142.24 27.178 90) (effects (font (size 1 1)) (justify left)))
  (property "Footprint" "Resistor_SMD:R_0402_1005Metric" (at 140.97 29.21 0) (effects (font (size 1.27 1.27)) (hide yes)))
  (property "Datasheet" "~" (at 140.97 29.21 0) (effects (font (size 1.27 1.27)) (hide yes)))
  (property "Description" "Resistor, small US symbol" (at 140.97 29.21 0) (effects (font (size 1.27 1.27)) (hide yes)))
  (property "Availability" "" (at 140.97 29.21 0) (effects (font (size 1.27 1.27)) (hide yes)))
  (property "Check_prices" "" (at 140.97 29.21 0) (effects (font (size 1.27 1.27)) (hide yes)))
  (property "Description_1" "" (at 140.97 29.21 0) (effects (font (size 1.27 1.27)) (hide yes)))
  (property "MF" "" (at 140.97 29.21 0) (effects (font (size 1.27 1.27)) (hide yes)))
  (property "MP" "" (at 140.97 29.21 0) (effects (font (size 1.27 1.27)) (hide yes)))
  (property "Package" "" (at 140.97 29.21 0) (effects (font (size 1.27 1.27)) (hide yes)))
  (property "Price" "" (at 140.97 29.21 0) (effects (font (size 1.27 1.27)) (hide yes)))
  (property "SnapEDA_Link" "" (at 140.97 29.21 0) (effects (font (size 1.27 1.27)) (hide yes)))
  (property "Sim.Device" "" (at 140.97 29.21 0) (effects (font (size 1.27 1.27)) (hide yes)))
  (property "Sim.Pins" "" (at 140.97 29.21 0) (effects (font (size 1.27 1.27)) (hide yes)))
  (property "LCSC" "C25531" (at 140.97 29.21 0) (effects (font (size 1.27 1.27)) (hide yes)))
  (property "JLC" "" (at 140.97 29.21 0) (effects (font (size 1.27 1.27)) (hide yes)))
  (pin "1")
  (pin "2"))
 (symbol
  (lib_id "power:+3.3V")
  (at 107.95 40.64 0)
  (unit 1)
  (exclude_from_sim no)
  (in_bom yes)
  (on_board yes)
  (dnp no)
  (fields_autoplaced yes)
  (property "Reference" "#PWR046" (at 107.95 44.45 0) (effects (font (size 1.27 1.27)) (hide yes)))
  (property "Value" "+3.3V" (at 107.95 35.56 0) (effects (font (size 1 1))))
  (property "Footprint" "" (at 107.95 40.64 0) (effects (font (size 1.27 1.27)) (hide yes)))
  (property "Datasheet" "" (at 107.95 40.64 0) (effects (font (size 1.27 1.27)) (hide yes)))
  (property "Description" "Power symbol creates a global label with name \"+3.3V\"" (at 107.95 40.64 0) (effects (font (size 1.27 1.27)) (hide yes)))
  (pin "1"))
 (symbol
  (lib_id "power:GND")
  (at 80.01 50.8 0)
  (unit 1)
  (exclude_from_sim no)
  (in_bom yes)
  (on_board yes)
  (dnp no)
  (fields_autoplaced yes)
  (property "Reference" "#PWR045" (at 80.01 57.15 0) (effects (font (size 1.27 1.27)) (hide yes)))
  (property "Value" "GND" (at 80.01 55.88 0) (effects (font (size 1.27 1.27)) (hide yes)))
  (property "Footprint" "" (at 80.01 50.8 0) (effects (font (size 1.27 1.27)) (hide yes)))
  (property "Datasheet" "" (at 80.01 50.8 0) (effects (font (size 1.27 1.27)) (hide yes)))
  (property "Description" "Power symbol creates a global label with name \"GND\" , ground" (at 80.01 50.8 0) (effects (font (size 1.27 1.27)) (hide yes)))
  (pin "1"))
 (symbol
  (lib_id "W25X40CLUX:W25X40CLUX")
  (at 80.01 36.83 0)
  (unit 1)
  (exclude_from_sim no)
  (in_bom yes)
  (on_board yes)
  (dnp no)
  (property "Reference" "U5" (at 84.836 48.514 0) (effects (font (size 1 1)) (justify left)))
  (property "Value" "W25X40CLUXIG" (at 84.836 50.8 0) (effects (font (size 1 1)) (justify left)))
  (property "Footprint" "W25X40CLUX:USON_LUXIG TR_WIN-L" (at 80.01 36.83 0) (effects (font (size 1.27 1.27)) (hide yes)))
  (property "Datasheet" "https://www.winbond.com/resource-files/W25X40CL_G%2020210505.pdf" (at 80.01 36.83 0) (effects (font (size 1.27 1.27)) (hide yes)))
  (property "Description" "" (at 80.01 36.83 0) (effects (font (size 1.27 1.27)) (hide yes)))
  (property "Availability" "" (at 80.01 36.83 0) (effects (font (size 1.27 1.27)) (hide yes)))
  (property "Check_prices" "" (at 80.01 36.83 0) (effects (font (size 1.27 1.27)) (hide yes)))
  (property "Description_1" "" (at 80.01 36.83 0) (effects (font (size 1.27 1.27)) (hide yes)))
  (property "MF" "" (at 80.01 36.83 0) (effects (font (size 1.27 1.27)) (hide yes)))
  (property "MP" "" (at 80.01 36.83 0) (effects (font (size 1.27 1.27)) (hide yes)))
  (property "Package" "" (at 80.01 36.83 0) (effects (font (size 1.27 1.27)) (hide yes)))
  (property "Price" "" (at 80.01 36.83 0) (effects (font (size 1.27 1.27)) (hide yes)))
  (property "SnapEDA_Link" "" (at 80.01 36.83 0) (effects (font (size 1.27 1.27)) (hide yes)))
  (property "Sim.Device" "" (at 80.01 36.83 0) (effects (font (size 1.27 1.27)) (hide yes)))
  (property "Sim.Pins" "" (at 80.01 36.83 0) (effects (font (size 1.27 1.27)) (hide yes)))
  (property "LCSC" "C401661" (at 80.01 36.83 0) (effects (font (size 1.27 1.27)) (hide yes)))
  (property "JLC" "" (at 80.01 36.83 0) (effects (font (size 1.27 1.27)) (hide yes)))
  (pin "1")
  (pin "2")
  (pin "3")
  (pin "4")
  (pin "5")
  (pin "6")
  (pin "7")
  (pin "8")
  (pin "9"))
 (symbol
  (lib_name "+3.3V_4")
  (lib_id "power:+3.3V")
  (at 133.35 21.59 0)
  (unit 1)
  (exclude_from_sim no)
  (in_bom yes)
  (on_board yes)
  (dnp no)
  (property "Reference" "#PWR048" (at 133.35 25.4 0) (effects (font (size 1.27 1.27)) (hide yes)))
  (property "Value" "+3.3V" (at 136.906 20.32 0) (effects (font (size 1 1))))
  (property "Footprint" "" (at 133.35 21.59 0) (effects (font (size 1.27 1.27)) (hide yes)))
  (property "Datasheet" "" (at 133.35 21.59 0) (effects (font (size 1.27 1.27)) (hide yes)))
  (property "Description" "Power symbol creates a global label with name \"+3.3V\"" (at 133.35 21.59 0) (effects (font (size 1.27 1.27)) (hide yes)))
  (pin "1")))
